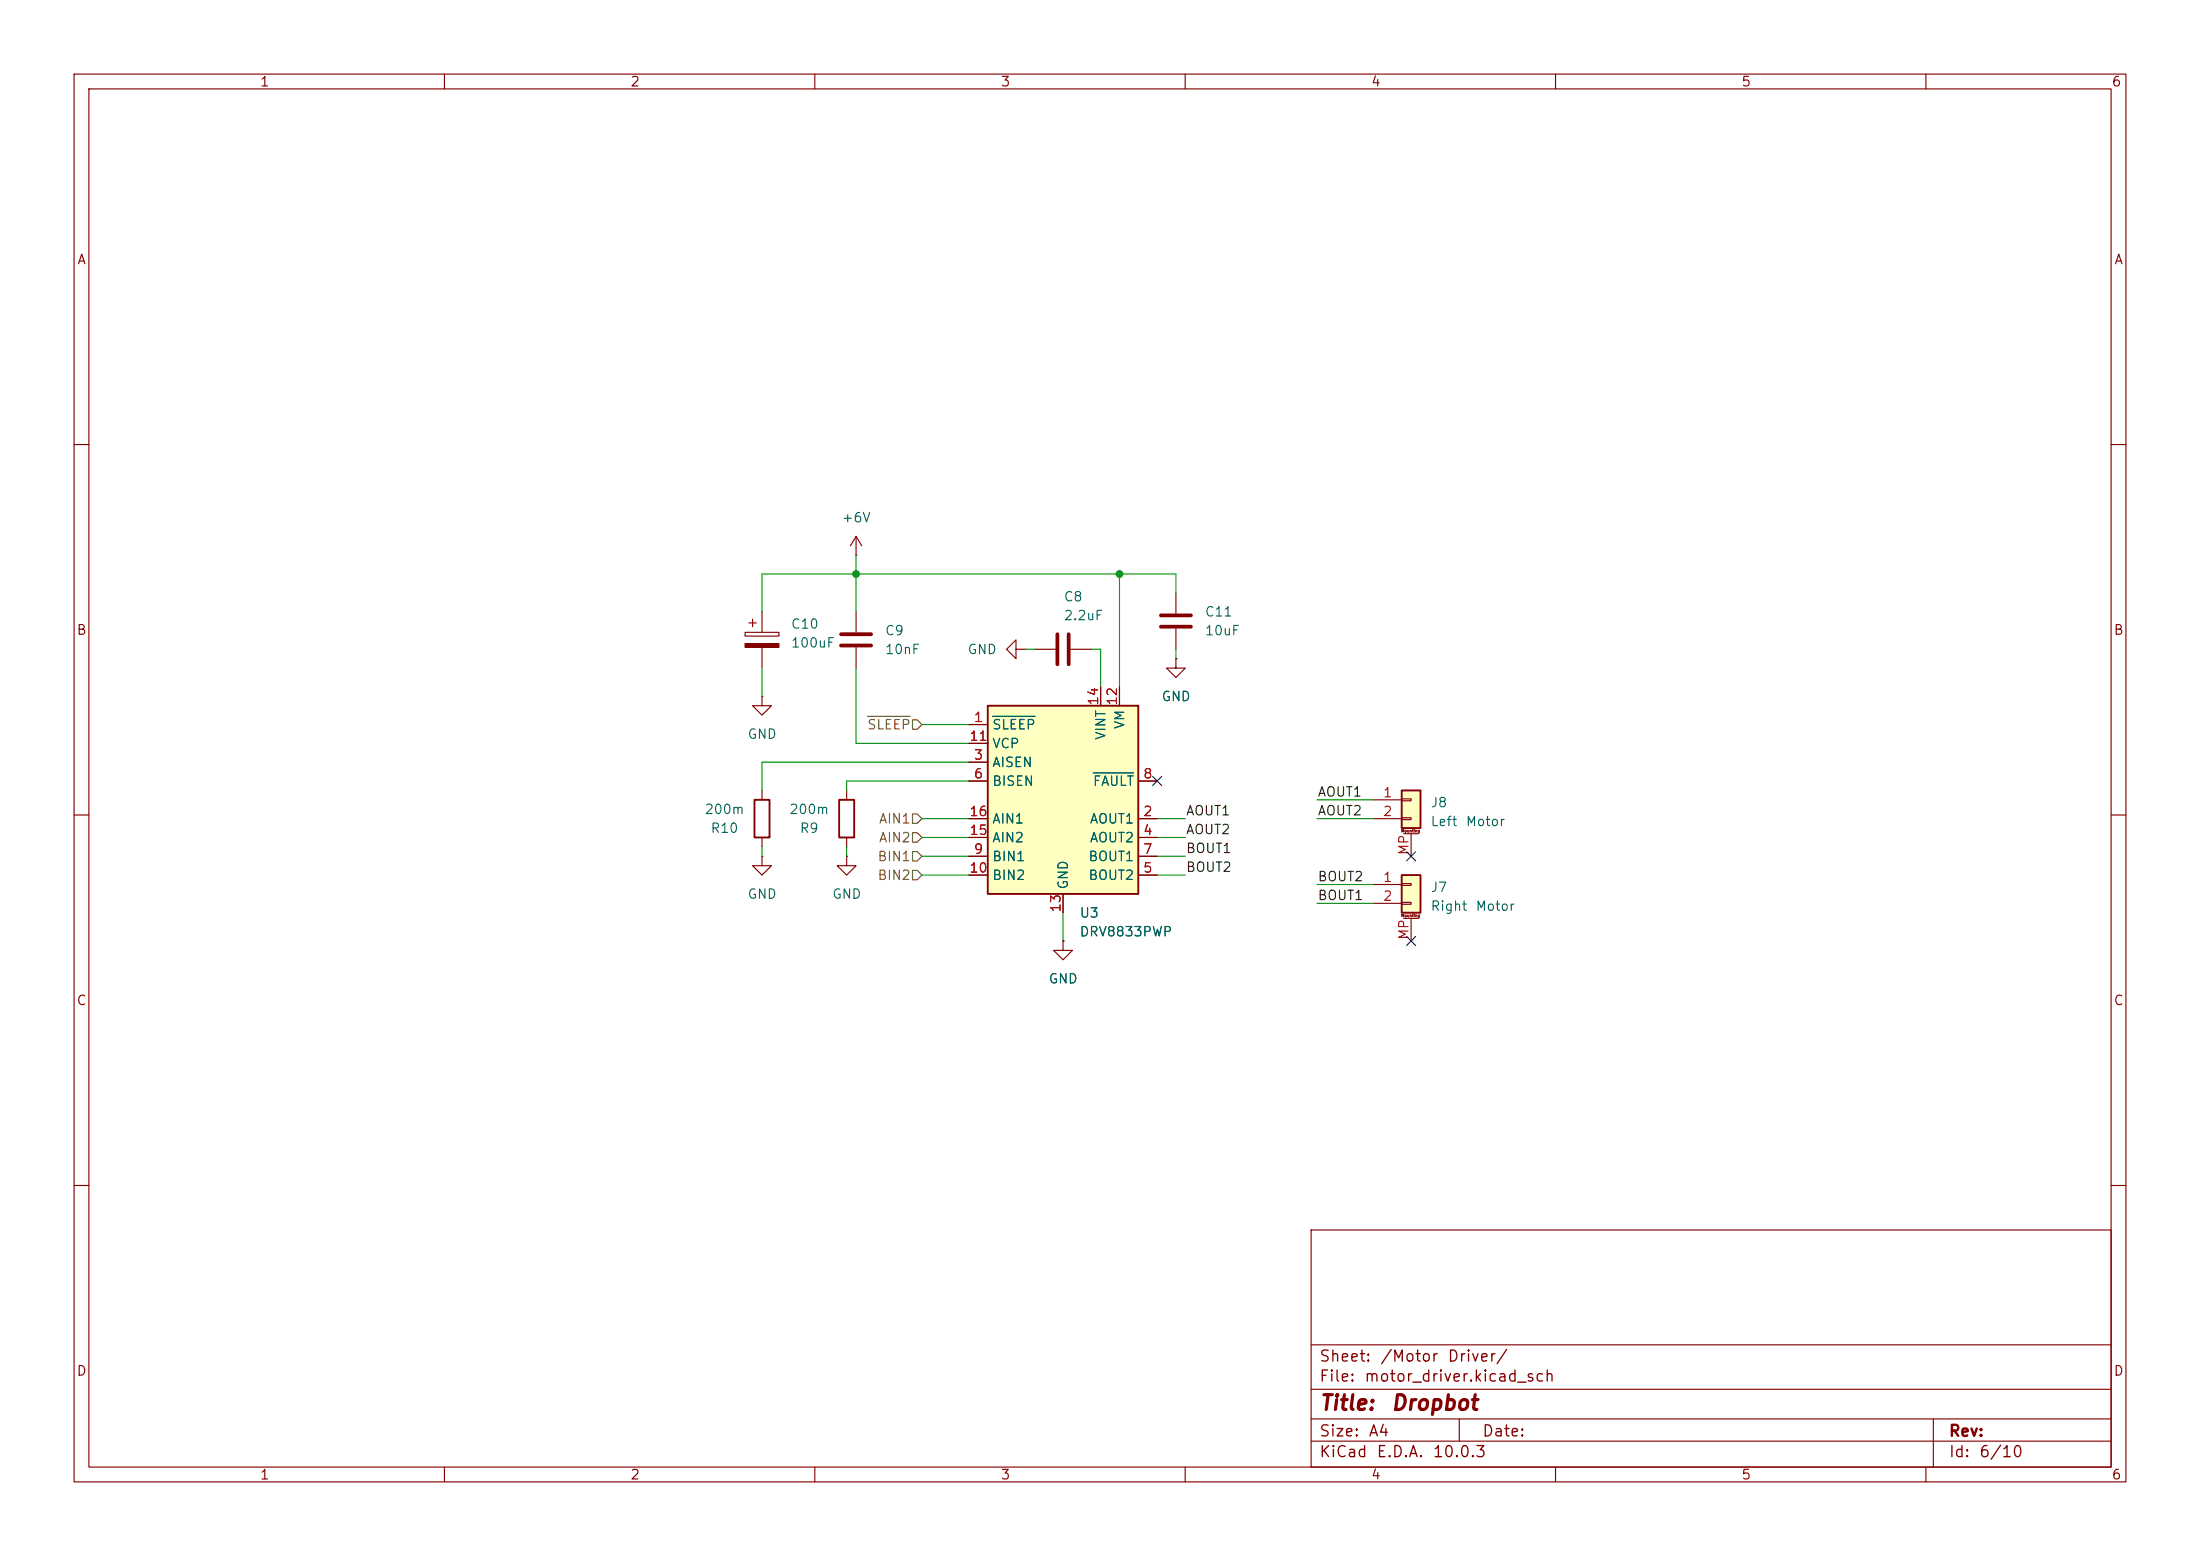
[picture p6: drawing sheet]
(kicad_sch
 (version 20260306)
 (generator "eeschema")
 (generator_version "10.0")
 (paper "A4")
 (title_block
  (title "Dropbot"))
 (lib_symbols
  (symbol "Connector_Generic_MountingPin:Conn_01x02_MountingPin"
   (pin_names
    (offset 1.016) (hide yes)) (exclude_from_sim no) (in_bom yes) (on_board yes)
   (in_pos_files yes)
   (duplicate_pin_numbers_are_jumpers no)
   (property "Reference" "J" (at 0 2.54 0) (show_name no) (do_not_autoplace no) (effects (font (size 1.27 1.27))))
   (property "Value" "Conn_01x02_MountingPin" (at 1.27 -5.08 0) (show_name no) (do_not_autoplace no) (effects (font (size 1.27 1.27)) (justify left)))
   (property "Footprint" "" (at 0 0 0) (show_name no) (do_not_autoplace no) (hide yes) (effects (font (size 1.27 1.27))))
   (property "Datasheet" "" (at 0 0 0) (show_name no) (do_not_autoplace no) (hide yes) (effects (font (size 1.27 1.27))))
   (property "Description" "Generic connectable mounting pin connector, single row, 01x02, script generated (kicad-library-utils/schlib/autogen/connector/)" (at 0 0 0) (show_name no) (do_not_autoplace no) (hide yes) (effects (font (size 1.27 1.27))))
   (symbol "Conn_01x02_MountingPin_1_1"
    (rectangle (start -1.27 1.27) (end 1.27 -3.81) (stroke (width 0.254) (type default)) (fill (type background)))
    (rectangle (start -1.27 0.127) (end 0 -0.127) (stroke (width 0.1524) (type default)) (fill (type none)))
    (rectangle (start -1.27 -2.413) (end 0 -2.667) (stroke (width 0.1524) (type default)) (fill (type none)))
    (polyline (pts (xy -1.016 -4.572) (xy 1.016 -4.572)) (stroke (width 0.1524) (type default)) (fill (type none)))
    (text "Mounting" (at 0 -4.191 0) (effects (font (size 0.381 0.381))))
    (pin passive line (at -5.08 0 0) (length 3.81) (name "Pin_1" (effects (font (size 1.27 1.27)))) (number "1" (effects (font (size 1.27 1.27)))))
    (pin passive line (at -5.08 -2.54 0) (length 3.81) (name "Pin_2" (effects (font (size 1.27 1.27)))) (number "2" (effects (font (size 1.27 1.27)))))
    (pin passive line (at 0 -7.62 90) (length 3.048) (name "MountPin" (effects (font (size 1.27 1.27)))) (number "MP" (effects (font (size 1.27 1.27))))))
   (embedded_fonts no))
  (symbol "Device:C"
   (pin_numbers (hide yes))
   (pin_names
    (offset 0.254)) (exclude_from_sim no) (in_bom yes) (on_board yes)
   (in_pos_files yes)
   (duplicate_pin_numbers_are_jumpers no)
   (property "Reference" "C" (at 0.635 2.54 0) (show_name no) (do_not_autoplace no) (effects (font (size 1.27 1.27)) (justify left)))
   (property "Value" "C" (at 0.635 -2.54 0) (show_name no) (do_not_autoplace no) (effects (font (size 1.27 1.27)) (justify left)))
   (property "Footprint" "" (at 0.9652 -3.81 0) (show_name no) (do_not_autoplace no) (hide yes) (effects (font (size 1.27 1.27))))
   (property "Datasheet" "" (at 0 0 0) (show_name no) (do_not_autoplace no) (hide yes) (effects (font (size 1.27 1.27))))
   (property "Description" "Unpolarized capacitor" (at 0 0 0) (show_name no) (do_not_autoplace no) (hide yes) (effects (font (size 1.27 1.27))))
   (symbol "C_0_1"
    (polyline (pts (xy -2.032 0.762) (xy 2.032 0.762)) (stroke (width 0.508) (type default)) (fill (type none)))
    (polyline (pts (xy -2.032 -0.762) (xy 2.032 -0.762)) (stroke (width 0.508) (type default)) (fill (type none))))
   (symbol "C_1_1"
    (pin passive line (at 0 3.81 270) (length 2.794) (name "" (effects (font (size 1.27 1.27)))) (number "1" (effects (font (size 1.27 1.27)))))
    (pin passive line (at 0 -3.81 90) (length 2.794) (name "" (effects (font (size 1.27 1.27)))) (number "2" (effects (font (size 1.27 1.27))))))
   (embedded_fonts no))
  (symbol "Device:C_Polarized"
   (pin_numbers (hide yes))
   (pin_names
    (offset 0.254)) (exclude_from_sim no) (in_bom yes) (on_board yes)
   (in_pos_files yes)
   (duplicate_pin_numbers_are_jumpers no)
   (property "Reference" "C" (at 0.635 2.54 0) (show_name no) (do_not_autoplace no) (effects (font (size 1.27 1.27)) (justify left)))
   (property "Value" "C_Polarized" (at 0.635 -2.54 0) (show_name no) (do_not_autoplace no) (effects (font (size 1.27 1.27)) (justify left)))
   (property "Footprint" "" (at 0.9652 -3.81 0) (show_name no) (do_not_autoplace no) (hide yes) (effects (font (size 1.27 1.27))))
   (property "Datasheet" "" (at 0 0 0) (show_name no) (do_not_autoplace no) (hide yes) (effects (font (size 1.27 1.27))))
   (property "Description" "Polarized capacitor" (at 0 0 0) (show_name no) (do_not_autoplace no) (hide yes) (effects (font (size 1.27 1.27))))
   (symbol "C_Polarized_0_1"
    (rectangle (start -2.286 0.508) (end 2.286 1.016) (stroke (width 0) (type default)) (fill (type none)))
    (polyline (pts (xy -1.778 2.286) (xy -0.762 2.286)) (stroke (width 0) (type default)) (fill (type none)))
    (polyline (pts (xy -1.27 2.794) (xy -1.27 1.778)) (stroke (width 0) (type default)) (fill (type none)))
    (rectangle (start 2.286 -0.508) (end -2.286 -1.016) (stroke (width 0) (type default)) (fill (type outline))))
   (symbol "C_Polarized_1_1"
    (pin passive line (at 0 3.81 270) (length 2.794) (name "" (effects (font (size 1.27 1.27)))) (number "1" (effects (font (size 1.27 1.27)))))
    (pin passive line (at 0 -3.81 90) (length 2.794) (name "" (effects (font (size 1.27 1.27)))) (number "2" (effects (font (size 1.27 1.27))))))
   (embedded_fonts no))
  (symbol "Device:R"
   (pin_numbers (hide yes))
   (pin_names
    (offset 0)) (exclude_from_sim no) (in_bom yes) (on_board yes)
   (in_pos_files yes)
   (duplicate_pin_numbers_are_jumpers no)
   (property "Reference" "R" (at 2.032 0 90) (show_name no) (do_not_autoplace no) (effects (font (size 1.27 1.27))))
   (property "Value" "R" (at 0 0 90) (show_name no) (do_not_autoplace no) (effects (font (size 1.27 1.27))))
   (property "Footprint" "" (at -1.778 0 90) (show_name no) (do_not_autoplace no) (hide yes) (effects (font (size 1.27 1.27))))
   (property "Datasheet" "" (at 0 0 0) (show_name no) (do_not_autoplace no) (hide yes) (effects (font (size 1.27 1.27))))
   (property "Description" "Resistor" (at 0 0 0) (show_name no) (do_not_autoplace no) (hide yes) (effects (font (size 1.27 1.27))))
   (symbol "R_0_1"
    (rectangle (start -1.016 -2.54) (end 1.016 2.54) (stroke (width 0.254) (type default)) (fill (type none))))
   (symbol "R_1_1"
    (pin passive line (at 0 3.81 270) (length 1.27) (name "" (effects (font (size 1.27 1.27)))) (number "1" (effects (font (size 1.27 1.27)))))
    (pin passive line (at 0 -3.81 90) (length 1.27) (name "" (effects (font (size 1.27 1.27)))) (number "2" (effects (font (size 1.27 1.27))))))
   (embedded_fonts no))
  (symbol "Driver_Motor:DRV8833PWP" (exclude_from_sim no) (in_bom yes) (on_board yes)
   (in_pos_files yes)
   (duplicate_pin_numbers_are_jumpers no)
   (property "Reference" "U" (at -3.81 16.51 0) (show_name no) (do_not_autoplace no) (effects (font (size 1.27 1.27))))
   (property "Value" "DRV8833PWP" (at -3.81 13.97 0) (show_name no) (do_not_autoplace no) (effects (font (size 1.27 1.27))))
   (property "Footprint" "Package_SO:HTSSOP-16-1EP_4.4x5mm_P0.65mm_EP3.4x5mm_Mask2.46x2.31mm_ThermalVias" (at 5.08 -15.24 0) (show_name no) (do_not_autoplace no) (hide yes) (effects (font (size 1.27 1.27)) (justify left)))
   (property "Datasheet" "http://www.ti.com/lit/ds/symlink/drv8833.pdf" (at 5.08 -17.78 0) (show_name no) (do_not_autoplace no) (hide yes) (effects (font (size 1.27 1.27)) (justify left)))
   (property "Description" "Dual H-Bridge Motor Driver, HTSSOP-16" (at 0 0 0) (show_name no) (do_not_autoplace no) (hide yes) (effects (font (size 1.27 1.27))))
   (symbol "DRV8833PWP_0_1"
    (rectangle (start -10.16 12.7) (end 10.16 -12.7) (stroke (width 0.254) (type default)) (fill (type background))))
   (symbol "DRV8833PWP_1_1"
    (pin input line (at -12.7 10.16 0) (length 2.54) (name "~{SLEEP}" (effects (font (size 1.27 1.27)))) (number "1" (effects (font (size 1.27 1.27)))))
    (pin power_out line (at 12.7 -2.54 180) (length 2.54) (name "AOUT1" (effects (font (size 1.27 1.27)))) (number "2" (effects (font (size 1.27 1.27)))))
    (pin bidirectional line (at -12.7 5.08 0) (length 2.54) (name "AISEN" (effects (font (size 1.27 1.27)))) (number "3" (effects (font (size 1.27 1.27)))))
    (pin power_out line (at 12.7 -5.08 180) (length 2.54) (name "AOUT2" (effects (font (size 1.27 1.27)))) (number "4" (effects (font (size 1.27 1.27)))))
    (pin power_out line (at 12.7 -10.16 180) (length 2.54) (name "BOUT2" (effects (font (size 1.27 1.27)))) (number "5" (effects (font (size 1.27 1.27)))))
    (pin bidirectional line (at -12.7 2.54 0) (length 2.54) (name "BISEN" (effects (font (size 1.27 1.27)))) (number "6" (effects (font (size 1.27 1.27)))))
    (pin power_out line (at 12.7 -7.62 180) (length 2.54) (name "BOUT1" (effects (font (size 1.27 1.27)))) (number "7" (effects (font (size 1.27 1.27)))))
    (pin open_collector line (at 12.7 2.54 180) (length 2.54) (name "~{FAULT}" (effects (font (size 1.27 1.27)))) (number "8" (effects (font (size 1.27 1.27)))))
    (pin input line (at -12.7 -7.62 0) (length 2.54) (name "BIN1" (effects (font (size 1.27 1.27)))) (number "9" (effects (font (size 1.27 1.27)))))
    (pin input line (at -12.7 -10.16 0) (length 2.54) (name "BIN2" (effects (font (size 1.27 1.27)))) (number "10" (effects (font (size 1.27 1.27)))))
    (pin bidirectional line (at -12.7 7.62 0) (length 2.54) (name "VCP" (effects (font (size 1.27 1.27)))) (number "11" (effects (font (size 1.27 1.27)))))
    (pin power_in line (at 7.62 15.24 270) (length 2.54) (name "VM" (effects (font (size 1.27 1.27)))) (number "12" (effects (font (size 1.27 1.27)))))
    (pin power_in line (at 0 -15.24 90) (length 2.54) (name "GND" (effects (font (size 1.27 1.27)))) (number "13" (effects (font (size 1.27 1.27)))))
    (pin power_in line (at 5.08 15.24 270) (length 2.54) (name "VINT" (effects (font (size 1.27 1.27)))) (number "14" (effects (font (size 1.27 1.27)))))
    (pin input line (at -12.7 -5.08 0) (length 2.54) (name "AIN2" (effects (font (size 1.27 1.27)))) (number "15" (effects (font (size 1.27 1.27)))))
    (pin input line (at -12.7 -2.54 0) (length 2.54) (name "AIN1" (effects (font (size 1.27 1.27)))) (number "16" (effects (font (size 1.27 1.27)))))
    (pin passive line (at 0 -15.24 90) (length 2.54) (hide yes) (name "GND" (effects (font (size 1.27 1.27)))) (number "17" (effects (font (size 1.27 1.27))))))
   (embedded_fonts no))
  (symbol "power:+6V"
   (power global)
   (pin_numbers (hide yes))
   (pin_names
    (offset 0) (hide yes)) (exclude_from_sim no) (in_bom yes) (on_board yes)
   (in_pos_files yes)
   (duplicate_pin_numbers_are_jumpers no)
   (property "Reference" "#PWR" (at 0 -3.81 0) (show_name no) (do_not_autoplace no) (hide yes) (effects (font (size 1.27 1.27))))
   (property "Value" "+6V" (at 0 3.556 0) (show_name no) (do_not_autoplace no) (effects (font (size 1.27 1.27))))
   (property "Footprint" "" (at 0 0 0) (show_name no) (do_not_autoplace no) (hide yes) (effects (font (size 1.27 1.27))))
   (property "Datasheet" "" (at 0 0 0) (show_name no) (do_not_autoplace no) (hide yes) (effects (font (size 1.27 1.27))))
   (property "Description" "Power symbol creates a global label with name \"+6V\"" (at 0 0 0) (show_name no) (do_not_autoplace no) (hide yes) (effects (font (size 1.27 1.27))))
   (symbol "+6V_0_1"
    (polyline (pts (xy -0.762 1.27) (xy 0 2.54)) (stroke (width 0) (type default)) (fill (type none)))
    (polyline (pts (xy 0 2.54) (xy 0.762 1.27)) (stroke (width 0) (type default)) (fill (type none)))
    (polyline (pts (xy 0 0) (xy 0 2.54)) (stroke (width 0) (type default)) (fill (type none))))
   (symbol "+6V_1_1"
    (pin power_in line (at 0 0 90) (length 0) (name "" (effects (font (size 1.27 1.27)))) (number "1" (effects (font (size 1.27 1.27))))))
   (embedded_fonts no))
  (symbol "power:GND"
   (power global)
   (pin_numbers (hide yes))
   (pin_names
    (offset 0) (hide yes)) (exclude_from_sim no) (in_bom yes) (on_board yes)
   (in_pos_files yes)
   (duplicate_pin_numbers_are_jumpers no)
   (property "Reference" "#PWR" (at 0 -6.35 0) (show_name no) (do_not_autoplace no) (hide yes) (effects (font (size 1.27 1.27))))
   (property "Value" "GND" (at 0 -3.81 0) (show_name no) (do_not_autoplace no) (effects (font (size 1.27 1.27))))
   (property "Footprint" "" (at 0 0 0) (show_name no) (do_not_autoplace no) (hide yes) (effects (font (size 1.27 1.27))))
   (property "Datasheet" "" (at 0 0 0) (show_name no) (do_not_autoplace no) (hide yes) (effects (font (size 1.27 1.27))))
   (property "Description" "Power symbol creates a global label with name \"GND\" , ground" (at 0 0 0) (show_name no) (do_not_autoplace no) (hide yes) (effects (font (size 1.27 1.27))))
   (symbol "GND_0_1"
    (polyline (pts (xy 0 0) (xy 0 -1.27) (xy 1.27 -1.27) (xy 0 -2.54) (xy -1.27 -1.27) (xy 0 -1.27)) (stroke (width 0) (type default)) (fill (type none))))
   (symbol "GND_1_1"
    (pin power_in line (at 0 0 270) (length 0) (name "" (effects (font (size 1.27 1.27)))) (number "1" (effects (font (size 1.27 1.27))))))
   (embedded_fonts no)))
 (junction
  (at 115.57 77.47)
  (diameter 0)
  (color 0 0 0 0))
 (junction
  (at 151.13 77.47)
  (diameter 0)
  (color 0 0 0 0))
 (no_connect
  (at 156.21 105.41))
 (no_connect
  (at 190.5 115.57))
 (no_connect
  (at 190.5 127))
 (wire
  (pts (xy 124.46 97.79) (xy 130.81 97.79))
  (stroke (width 0) (type default)))
 (wire
  (pts (xy 114.3 105.41) (xy 114.3 106.68))
  (stroke (width 0) (type default)))
 (wire
  (pts (xy 102.87 115.57) (xy 102.87 114.3))
  (stroke (width 0) (type default)))
 (wire
  (pts (xy 151.13 77.47) (xy 158.75 77.47))
  (stroke (width 0) (type default)))
 (wire
  (pts (xy 138.43 87.63) (xy 139.7 87.63))
  (stroke (width 0) (type default)))
 (wire
  (pts (xy 115.57 77.47) (xy 151.13 77.47))
  (stroke (width 0) (type default)))
 (wire
  (pts (xy 158.75 87.63) (xy 158.75 88.9))
  (stroke (width 0) (type default)))
 (wire
  (pts (xy 115.57 74.93) (xy 115.57 77.47))
  (stroke (width 0) (type default)))
 (wire
  (pts (xy 124.46 115.57) (xy 130.81 115.57))
  (stroke (width 0) (type default)))
 (wire
  (pts (xy 160.02 115.57) (xy 156.21 115.57))
  (stroke (width 0) (type default)))
 (wire
  (pts (xy 158.75 77.47) (xy 158.75 80.01))
  (stroke (width 0) (type default)))
 (wire
  (pts (xy 102.87 90.17) (xy 102.87 93.98))
  (stroke (width 0) (type default)))
 (wire
  (pts (xy 124.46 113.03) (xy 130.81 113.03))
  (stroke (width 0) (type default)))
 (wire
  (pts (xy 156.21 113.03) (xy 160.02 113.03))
  (stroke (width 0) (type default)))
 (wire
  (pts (xy 102.87 77.47) (xy 102.87 82.55))
  (stroke (width 0) (type default)))
 (wire
  (pts (xy 115.57 100.33) (xy 130.81 100.33))
  (stroke (width 0) (type default)))
 (wire
  (pts (xy 156.21 118.11) (xy 160.02 118.11))
  (stroke (width 0) (type default)))
 (wire
  (pts (xy 177.8 110.49) (xy 185.42 110.49))
  (stroke (width 0) (type default)))
 (wire
  (pts (xy 114.3 105.41) (xy 130.81 105.41))
  (stroke (width 0) (type default)))
 (wire
  (pts (xy 102.87 102.87) (xy 130.81 102.87))
  (stroke (width 0) (type default)))
 (wire
  (pts (xy 114.3 115.57) (xy 114.3 114.3))
  (stroke (width 0) (type default)))
 (wire
  (pts (xy 156.21 110.49) (xy 160.02 110.49))
  (stroke (width 0) (type default)))
 (wire
  (pts (xy 148.59 87.63) (xy 148.59 92.71))
  (stroke (width 0) (type default)))
 (wire
  (pts (xy 115.57 77.47) (xy 115.57 82.55))
  (stroke (width 0) (type default)))
 (wire
  (pts (xy 177.8 119.38) (xy 185.42 119.38))
  (stroke (width 0) (type default)))
 (wire
  (pts (xy 115.57 90.17) (xy 115.57 100.33))
  (stroke (width 0) (type default)))
 (wire
  (pts (xy 177.8 121.92) (xy 185.42 121.92))
  (stroke (width 0) (type default)))
 (wire
  (pts (xy 151.13 77.47) (xy 151.13 92.71))
  (stroke (width 0) (type default)))
 (wire
  (pts (xy 147.32 87.63) (xy 148.59 87.63))
  (stroke (width 0) (type default)))
 (wire
  (pts (xy 143.51 123.19) (xy 143.51 127))
  (stroke (width 0) (type default)))
 (wire
  (pts (xy 124.46 118.11) (xy 130.81 118.11))
  (stroke (width 0) (type default)))
 (wire
  (pts (xy 102.87 77.47) (xy 115.57 77.47))
  (stroke (width 0) (type default)))
 (wire
  (pts (xy 124.46 110.49) (xy 130.81 110.49))
  (stroke (width 0) (type default)))
 (wire
  (pts (xy 102.87 102.87) (xy 102.87 106.68))
  (stroke (width 0) (type default)))
 (wire
  (pts (xy 177.8 107.95) (xy 185.42 107.95))
  (stroke (width 0) (type default)))
 (label "AOUT1"
  (at 177.8 107.95 0)
  (effects (font (size 1.27 1.27)) (justify left bottom)))
 (label "BOUT2"
  (at 177.8 119.38 0)
  (effects (font (size 1.27 1.27)) (justify left bottom)))
 (label "AOUT2"
  (at 177.8 110.49 0)
  (effects (font (size 1.27 1.27)) (justify left bottom)))
 (label "BOUT2"
  (at 160.02 118.11 0)
  (effects (font (size 1.27 1.27)) (justify left bottom)))
 (label "BOUT1"
  (at 177.8 121.92 0)
  (effects (font (size 1.27 1.27)) (justify left bottom)))
 (label "BOUT1"
  (at 160.02 115.57 0)
  (effects (font (size 1.27 1.27)) (justify left bottom)))
 (label "AOUT2"
  (at 160.02 113.03 0)
  (effects (font (size 1.27 1.27)) (justify left bottom)))
 (label "AOUT1"
  (at 160.02 110.49 0)
  (effects (font (size 1.27 1.27)) (justify left bottom)))
 (hierarchical_label "BIN2"
  (shape input)
  (at 124.46 118.11 180)
  (effects (font (size 1.27 1.27)) (justify right)))
 (hierarchical_label "AIN2"
  (shape input)
  (at 124.46 113.03 180)
  (effects (font (size 1.27 1.27)) (justify right)))
 (hierarchical_label "AIN1"
  (shape input)
  (at 124.46 110.49 180)
  (effects (font (size 1.27 1.27)) (justify right)))
 (hierarchical_label "BIN1"
  (shape input)
  (at 124.46 115.57 180)
  (effects (font (size 1.27 1.27)) (justify right)))
 (hierarchical_label "~{SLEEP}"
  (shape input)
  (at 124.46 97.79 180)
  (effects (font (size 1.27 1.27)) (justify right)))
 (symbol
  (lib_id "power:GND")
  (at 114.3 115.57 0)
  (unit 1)
  (body_style 1)
  (exclude_from_sim no)
  (in_bom yes)
  (on_board yes)
  (in_pos_files yes)
  (dnp no)
  (fields_autoplaced yes)
  (property "Reference" "#PWR024" (at 114.3 121.92 0) (hide yes) (show_name no) (do_not_autoplace no) (effects (font (size 1.27 1.27))))
  (property "Value" "GND" (at 114.3 120.65 0) (show_name no) (do_not_autoplace no) (effects (font (size 1.27 1.27))))
  (property "Footprint" "" (at 114.3 115.57 0) (hide yes) (show_name no) (do_not_autoplace no) (effects (font (size 1.27 1.27))))
  (property "Datasheet" "" (at 114.3 115.57 0) (hide yes) (show_name no) (do_not_autoplace no) (effects (font (size 1.27 1.27))))
  (property "Description" "Power symbol creates a global label with name \"GND\" , ground" (at 114.3 115.57 0) (hide yes) (show_name no) (do_not_autoplace no) (effects (font (size 1.27 1.27))))
  (pin "1"))
 (symbol
  (lib_id "Device:C")
  (at 158.75 83.82 0)
  (unit 1)
  (body_style 1)
  (exclude_from_sim no)
  (in_bom yes)
  (on_board yes)
  (in_pos_files yes)
  (dnp no)
  (fields_autoplaced yes)
  (property "Reference" "C11" (at 162.56 82.5499 0) (show_name no) (do_not_autoplace no) (effects (font (size 1.27 1.27)) (justify left)))
  (property "Value" "10uF" (at 162.56 85.0899 0) (show_name no) (do_not_autoplace no) (effects (font (size 1.27 1.27)) (justify left)))
  (property "Footprint" "Capacitor_SMD:C_0805_2012Metric" (at 159.7152 87.63 0) (hide yes) (show_name no) (do_not_autoplace no) (effects (font (size 1.27 1.27))))
  (property "Datasheet" "https://datasheet.lcsc.com/datasheet/pdf/7bcffd7e105d4d878e7542545928cdd2.pdf?productCode=C84416" (at 158.75 83.82 0) (hide yes) (show_name no) (do_not_autoplace no) (effects (font (size 1.27 1.27))))
  (property "Description" "Unpolarized capacitor" (at 158.75 83.82 0) (hide yes) (show_name no) (do_not_autoplace no) (effects (font (size 1.27 1.27))))
  (property "Manufacturer" "Generic" (at 0 0 0) (hide yes) (show_name no) (do_not_autoplace no) (effects (font (size 1.27 1.27))))
  (property "MPN" "GPC0805106" (at 0 0 0) (hide yes) (show_name no) (do_not_autoplace no) (effects (font (size 1.27 1.27))))
  (property "LCSC" "C84416" (at 0 0 0) (hide yes) (show_name no) (do_not_autoplace no) (effects (font (size 1.27 1.27))))
  (pin "1")
  (pin "2"))
 (symbol
  (lib_id "power:GND")
  (at 102.87 93.98 0)
  (unit 1)
  (body_style 1)
  (exclude_from_sim no)
  (in_bom yes)
  (on_board yes)
  (in_pos_files yes)
  (dnp no)
  (fields_autoplaced yes)
  (property "Reference" "#PWR026" (at 102.87 100.33 0) (hide yes) (show_name no) (do_not_autoplace no) (effects (font (size 1.27 1.27))))
  (property "Value" "GND" (at 102.87 99.06 0) (show_name no) (do_not_autoplace no) (effects (font (size 1.27 1.27))))
  (property "Footprint" "" (at 102.87 93.98 0) (hide yes) (show_name no) (do_not_autoplace no) (effects (font (size 1.27 1.27))))
  (property "Datasheet" "" (at 102.87 93.98 0) (hide yes) (show_name no) (do_not_autoplace no) (effects (font (size 1.27 1.27))))
  (property "Description" "Power symbol creates a global label with name \"GND\" , ground" (at 102.87 93.98 0) (hide yes) (show_name no) (do_not_autoplace no) (effects (font (size 1.27 1.27))))
  (pin "1"))
 (symbol
  (lib_id "Device:C_Polarized")
  (at 102.87 86.36 0)
  (unit 1)
  (body_style 1)
  (exclude_from_sim no)
  (in_bom yes)
  (on_board yes)
  (in_pos_files yes)
  (dnp no)
  (fields_autoplaced yes)
  (property "Reference" "C10" (at 106.68 84.2009 0) (show_name no) (do_not_autoplace no) (effects (font (size 1.27 1.27)) (justify left)))
  (property "Value" "100uF" (at 106.68 86.7409 0) (show_name no) (do_not_autoplace no) (effects (font (size 1.27 1.27)) (justify left)))
  (property "Footprint" "Capacitor_SMD:CP_Elec_6.3x5.4" (at 103.8352 90.17 0) (hide yes) (show_name no) (do_not_autoplace no) (effects (font (size 1.27 1.27))))
  (property "Datasheet" "https://datasheet.lcsc.com/datasheet/pdf/8c49e8bd16b39be69adf5fe39a667c1c.pdf?productCode=C2887276" (at 102.87 86.36 0) (hide yes) (show_name no) (do_not_autoplace no) (effects (font (size 1.27 1.27))))
  (property "Description" "Polarized capacitor" (at 102.87 86.36 0) (hide yes) (show_name no) (do_not_autoplace no) (effects (font (size 1.27 1.27))))
  (property "Manufacturer" "Panasonic" (at 0 0 0) (hide yes) (show_name no) (do_not_autoplace no) (effects (font (size 1.27 1.27))))
  (property "MPN" "EEE-1CA101SP" (at 0 0 0) (hide yes) (show_name no) (do_not_autoplace no) (effects (font (size 1.27 1.27))))
  (property "LCSC" "C2887276" (at 0 0 0) (hide yes) (show_name no) (do_not_autoplace no) (effects (font (size 1.27 1.27))))
  (pin "1")
  (pin "2"))
 (symbol
  (lib_id "power:GND")
  (at 138.43 87.63 270)
  (unit 1)
  (body_style 1)
  (exclude_from_sim no)
  (in_bom yes)
  (on_board yes)
  (in_pos_files yes)
  (dnp no)
  (fields_autoplaced yes)
  (property "Reference" "#PWR023" (at 132.08 87.63 0) (hide yes) (show_name no) (do_not_autoplace no) (effects (font (size 1.27 1.27))))
  (property "Value" "GND" (at 134.62 87.6299 90) (show_name no) (do_not_autoplace no) (effects (font (size 1.27 1.27)) (justify right)))
  (property "Footprint" "" (at 138.43 87.63 0) (hide yes) (show_name no) (do_not_autoplace no) (effects (font (size 1.27 1.27))))
  (property "Datasheet" "" (at 138.43 87.63 0) (hide yes) (show_name no) (do_not_autoplace no) (effects (font (size 1.27 1.27))))
  (property "Description" "Power symbol creates a global label with name \"GND\" , ground" (at 138.43 87.63 0) (hide yes) (show_name no) (do_not_autoplace no) (effects (font (size 1.27 1.27))))
  (pin "1"))
 (symbol
  (lib_id "Driver_Motor:DRV8833PWP")
  (at 143.51 107.95 0)
  (unit 1)
  (body_style 1)
  (exclude_from_sim no)
  (in_bom yes)
  (on_board yes)
  (in_pos_files yes)
  (dnp no)
  (fields_autoplaced yes)
  (property "Reference" "U3" (at 145.6533 123.19 0) (show_name no) (do_not_autoplace no) (effects (font (size 1.27 1.27)) (justify left)))
  (property "Value" "DRV8833PWP" (at 145.6533 125.73 0) (show_name no) (do_not_autoplace no) (effects (font (size 1.27 1.27)) (justify left)))
  (property "Footprint" "Package_SO:HTSSOP-16-1EP_4.4x5mm_P0.65mm_EP3.4x5mm_Mask2.46x2.31mm_ThermalVias" (at 148.59 123.19 0) (hide yes) (show_name no) (do_not_autoplace no) (effects (font (size 1.27 1.27)) (justify left)))
  (property "Datasheet" "http://www.ti.com/lit/ds/symlink/drv8833.pdf" (at 148.59 125.73 0) (hide yes) (show_name no) (do_not_autoplace no) (effects (font (size 1.27 1.27)) (justify left)))
  (property "Description" "Dual H-Bridge Motor Driver, HTSSOP-16" (at 143.51 107.95 0) (hide yes) (show_name no) (do_not_autoplace no) (effects (font (size 1.27 1.27))))
  (property "Manufacturer" "TI" (at 0 0 0) (hide yes) (show_name no) (do_not_autoplace no) (effects (font (size 1.27 1.27))))
  (property "MPN" "DRV8833PWPR" (at 0 0 0) (hide yes) (show_name no) (do_not_autoplace no) (effects (font (size 1.27 1.27))))
  (property "LCSC" "C50506" (at 0 0 0) (hide yes) (show_name no) (do_not_autoplace no) (effects (font (size 1.27 1.27))))
  (pin "13")
  (pin "17")
  (pin "8")
  (pin "1")
  (pin "14")
  (pin "12")
  (pin "11")
  (pin "5")
  (pin "4")
  (pin "10")
  (pin "15")
  (pin "6")
  (pin "3")
  (pin "2")
  (pin "9")
  (pin "7")
  (pin "16"))
 (symbol
  (lib_id "Device:C")
  (at 115.57 86.36 0)
  (unit 1)
  (body_style 1)
  (exclude_from_sim no)
  (in_bom yes)
  (on_board yes)
  (in_pos_files yes)
  (dnp no)
  (fields_autoplaced yes)
  (property "Reference" "C9" (at 119.38 85.0899 0) (show_name no) (do_not_autoplace no) (effects (font (size 1.27 1.27)) (justify left)))
  (property "Value" "10nF" (at 119.38 87.6299 0) (show_name no) (do_not_autoplace no) (effects (font (size 1.27 1.27)) (justify left)))
  (property "Footprint" "Capacitor_SMD:C_0603_1608Metric" (at 116.5352 90.17 0) (hide yes) (show_name no) (do_not_autoplace no) (effects (font (size 1.27 1.27))))
  (property "Datasheet" "https://datasheet.lcsc.com/datasheet/pdf/02336ea48ea44ca18c72517dd3cb7b47.pdf?productCode=C1589" (at 115.57 86.36 0) (hide yes) (show_name no) (do_not_autoplace no) (effects (font (size 1.27 1.27))))
  (property "Description" "Unpolarized capacitor" (at 115.57 86.36 0) (hide yes) (show_name no) (do_not_autoplace no) (effects (font (size 1.27 1.27))))
  (property "Manufacturer" "Generic" (at 0 0 0) (hide yes) (show_name no) (do_not_autoplace no) (effects (font (size 1.27 1.27))))
  (property "MPN" "GPC0603103" (at 0 0 0) (hide yes) (show_name no) (do_not_autoplace no) (effects (font (size 1.27 1.27))))
  (property "LCSC" "C1589" (at 0 0 0) (hide yes) (show_name no) (do_not_autoplace no) (effects (font (size 1.27 1.27))))
  (pin "1")
  (pin "2"))
 (symbol
  (lib_id "Connector_Generic_MountingPin:Conn_01x02_MountingPin")
  (at 190.5 119.38 0)
  (unit 1)
  (body_style 1)
  (exclude_from_sim no)
  (in_bom yes)
  (on_board yes)
  (in_pos_files yes)
  (dnp no)
  (fields_autoplaced yes)
  (property "Reference" "J7" (at 193.04 119.7355 0) (show_name no) (do_not_autoplace no) (effects (font (size 1.27 1.27)) (justify left)))
  (property "Value" "Right Motor" (at 193.04 122.2755 0) (show_name no) (do_not_autoplace no) (effects (font (size 1.27 1.27)) (justify left)))
  (property "Footprint" "Connector_JST:JST_PH_S2B-PH-SM4-TB_1x02-1MP_P2.00mm_Horizontal" (at 190.5 119.38 0) (hide yes) (show_name no) (do_not_autoplace no) (effects (font (size 1.27 1.27))))
  (property "Datasheet" "" (at 190.5 119.38 0) (hide yes) (show_name no) (do_not_autoplace no) (effects (font (size 1.27 1.27))))
  (property "Description" "Generic connectable mounting pin connector, single row, 01x02, script generated (kicad-library-utils/schlib/autogen/connector/)" (at 190.5 119.38 0) (hide yes) (show_name no) (do_not_autoplace no) (effects (font (size 1.27 1.27))))
  (property "LCSC" "C295747" (at 0 0 0) (hide yes) (show_name no) (do_not_autoplace no) (effects (font (size 1.27 1.27))))
  (property "MPN" "S2B-PH-SM4-TB(LF)(SN)" (at 0 0 0) (hide yes) (show_name no) (do_not_autoplace no) (effects (font (size 1.27 1.27))))
  (property "Manufacturer" "JST" (at 0 0 0) (hide yes) (show_name no) (do_not_autoplace no) (effects (font (size 1.27 1.27))))
  (pin "1")
  (pin "2")
  (pin "MP"))
 (symbol
  (lib_id "power:GND")
  (at 102.87 115.57 0)
  (unit 1)
  (body_style 1)
  (exclude_from_sim no)
  (in_bom yes)
  (on_board yes)
  (in_pos_files yes)
  (dnp no)
  (fields_autoplaced yes)
  (property "Reference" "#PWR025" (at 102.87 121.92 0) (hide yes) (show_name no) (do_not_autoplace no) (effects (font (size 1.27 1.27))))
  (property "Value" "GND" (at 102.87 120.65 0) (show_name no) (do_not_autoplace no) (effects (font (size 1.27 1.27))))
  (property "Footprint" "" (at 102.87 115.57 0) (hide yes) (show_name no) (do_not_autoplace no) (effects (font (size 1.27 1.27))))
  (property "Datasheet" "" (at 102.87 115.57 0) (hide yes) (show_name no) (do_not_autoplace no) (effects (font (size 1.27 1.27))))
  (property "Description" "Power symbol creates a global label with name \"GND\" , ground" (at 102.87 115.57 0) (hide yes) (show_name no) (do_not_autoplace no) (effects (font (size 1.27 1.27))))
  (pin "1"))
 (symbol
  (lib_id "power:GND")
  (at 143.51 127 0)
  (unit 1)
  (body_style 1)
  (exclude_from_sim no)
  (in_bom yes)
  (on_board yes)
  (in_pos_files yes)
  (dnp no)
  (fields_autoplaced yes)
  (property "Reference" "#PWR022" (at 143.51 133.35 0) (hide yes) (show_name no) (do_not_autoplace no) (effects (font (size 1.27 1.27))))
  (property "Value" "GND" (at 143.51 132.08 0) (show_name no) (do_not_autoplace no) (effects (font (size 1.27 1.27))))
  (property "Footprint" "" (at 143.51 127 0) (hide yes) (show_name no) (do_not_autoplace no) (effects (font (size 1.27 1.27))))
  (property "Datasheet" "" (at 143.51 127 0) (hide yes) (show_name no) (do_not_autoplace no) (effects (font (size 1.27 1.27))))
  (property "Description" "Power symbol creates a global label with name \"GND\" , ground" (at 143.51 127 0) (hide yes) (show_name no) (do_not_autoplace no) (effects (font (size 1.27 1.27))))
  (pin "1"))
 (symbol
  (lib_id "power:GND")
  (at 158.75 88.9 0)
  (unit 1)
  (body_style 1)
  (exclude_from_sim no)
  (in_bom yes)
  (on_board yes)
  (in_pos_files yes)
  (dnp no)
  (fields_autoplaced yes)
  (property "Reference" "#PWR027" (at 158.75 95.25 0) (hide yes) (show_name no) (do_not_autoplace no) (effects (font (size 1.27 1.27))))
  (property "Value" "GND" (at 158.75 93.98 0) (show_name no) (do_not_autoplace no) (effects (font (size 1.27 1.27))))
  (property "Footprint" "" (at 158.75 88.9 0) (hide yes) (show_name no) (do_not_autoplace no) (effects (font (size 1.27 1.27))))
  (property "Datasheet" "" (at 158.75 88.9 0) (hide yes) (show_name no) (do_not_autoplace no) (effects (font (size 1.27 1.27))))
  (property "Description" "Power symbol creates a global label with name \"GND\" , ground" (at 158.75 88.9 0) (hide yes) (show_name no) (do_not_autoplace no) (effects (font (size 1.27 1.27))))
  (pin "1"))
 (symbol
  (lib_id "Device:R")
  (at 114.3 110.49 180)
  (unit 1)
  (body_style 1)
  (exclude_from_sim no)
  (in_bom yes)
  (on_board yes)
  (in_pos_files yes)
  (dnp no)
  (property "Reference" "R9" (at 109.22 111.76 0) (show_name no) (do_not_autoplace no) (effects (font (size 1.27 1.27))))
  (property "Value" "200m" (at 109.22 109.22 0) (show_name no) (do_not_autoplace no) (effects (font (size 1.27 1.27))))
  (property "Footprint" "Resistor_SMD:R_1206_3216Metric" (at 116.078 110.49 90) (hide yes) (show_name no) (do_not_autoplace no) (effects (font (size 1.27 1.27))))
  (property "Datasheet" "https://datasheet.lcsc.com/datasheet/pdf/d24f9498a378892db8b98c9d196cf45b.pdf?productCode=C309533" (at 114.3 110.49 0) (hide yes) (show_name no) (do_not_autoplace no) (effects (font (size 1.27 1.27))))
  (property "Description" "Resistor" (at 114.3 110.49 0) (hide yes) (show_name no) (do_not_autoplace no) (effects (font (size 1.27 1.27))))
  (property "Manufacturer" "Panasonic" (at 0 0 0) (hide yes) (show_name no) (do_not_autoplace no) (effects (font (size 1.27 1.27))))
  (property "MPN" "ERJ-8BWFR200V" (at 0 0 0) (hide yes) (show_name no) (do_not_autoplace no) (effects (font (size 1.27 1.27))))
  (property "LCSC" "C5127778" (at 0 0 0) (hide yes) (show_name no) (do_not_autoplace no) (effects (font (size 1.27 1.27))))
  (pin "2")
  (pin "1"))
 (symbol
  (lib_id "Connector_Generic_MountingPin:Conn_01x02_MountingPin")
  (at 190.5 107.95 0)
  (unit 1)
  (body_style 1)
  (exclude_from_sim no)
  (in_bom yes)
  (on_board yes)
  (in_pos_files yes)
  (dnp no)
  (fields_autoplaced yes)
  (property "Reference" "J8" (at 193.04 108.3055 0) (show_name no) (do_not_autoplace no) (effects (font (size 1.27 1.27)) (justify left)))
  (property "Value" "Left Motor" (at 193.04 110.8455 0) (show_name no) (do_not_autoplace no) (effects (font (size 1.27 1.27)) (justify left)))
  (property "Footprint" "Connector_JST:JST_PH_S2B-PH-SM4-TB_1x02-1MP_P2.00mm_Horizontal" (at 190.5 107.95 0) (hide yes) (show_name no) (do_not_autoplace no) (effects (font (size 1.27 1.27))))
  (property "Datasheet" "" (at 190.5 107.95 0) (hide yes) (show_name no) (do_not_autoplace no) (effects (font (size 1.27 1.27))))
  (property "Description" "Generic connectable mounting pin connector, single row, 01x02, script generated (kicad-library-utils/schlib/autogen/connector/)" (at 190.5 107.95 0) (hide yes) (show_name no) (do_not_autoplace no) (effects (font (size 1.27 1.27))))
  (property "LCSC" "C295747" (at 0 0 0) (hide yes) (show_name no) (do_not_autoplace no) (effects (font (size 1.27 1.27))))
  (property "MPN" "S2B-PH-SM4-TB(LF)(SN)" (at 0 0 0) (hide yes) (show_name no) (do_not_autoplace no) (effects (font (size 1.27 1.27))))
  (property "Manufacturer" "JST" (at 0 0 0) (hide yes) (show_name no) (do_not_autoplace no) (effects (font (size 1.27 1.27))))
  (pin "1")
  (pin "2")
  (pin "MP"))
 (symbol
  (lib_id "power:+6V")
  (at 115.57 74.93 0)
  (unit 1)
  (body_style 1)
  (exclude_from_sim no)
  (in_bom yes)
  (on_board yes)
  (in_pos_files yes)
  (dnp no)
  (fields_autoplaced yes)
  (property "Reference" "#PWR021" (at 115.57 78.74 0) (hide yes) (show_name no) (do_not_autoplace no) (effects (font (size 1.27 1.27))))
  (property "Value" "+6V" (at 115.57 69.85 0) (show_name no) (do_not_autoplace no) (effects (font (size 1.27 1.27))))
  (property "Footprint" "" (at 115.57 74.93 0) (hide yes) (show_name no) (do_not_autoplace no) (effects (font (size 1.27 1.27))))
  (property "Datasheet" "" (at 115.57 74.93 0) (hide yes) (show_name no) (do_not_autoplace no) (effects (font (size 1.27 1.27))))
  (property "Description" "Power symbol creates a global label with name \"+6V\"" (at 115.57 74.93 0) (hide yes) (show_name no) (do_not_autoplace no) (effects (font (size 1.27 1.27))))
  (pin "1"))
 (symbol
  (lib_id "Device:R")
  (at 102.87 110.49 180)
  (unit 1)
  (body_style 1)
  (exclude_from_sim no)
  (in_bom yes)
  (on_board yes)
  (in_pos_files yes)
  (dnp no)
  (property "Reference" "R10" (at 97.79 111.76 0) (show_name no) (do_not_autoplace no) (effects (font (size 1.27 1.27))))
  (property "Value" "200m" (at 97.79 109.22 0) (show_name no) (do_not_autoplace no) (effects (font (size 1.27 1.27))))
  (property "Footprint" "Resistor_SMD:R_1206_3216Metric" (at 104.648 110.49 90) (hide yes) (show_name no) (do_not_autoplace no) (effects (font (size 1.27 1.27))))
  (property "Datasheet" "https://datasheet.lcsc.com/datasheet/pdf/d24f9498a378892db8b98c9d196cf45b.pdf?productCode=C309533" (at 102.87 110.49 0) (hide yes) (show_name no) (do_not_autoplace no) (effects (font (size 1.27 1.27))))
  (property "Description" "Resistor" (at 102.87 110.49 0) (hide yes) (show_name no) (do_not_autoplace no) (effects (font (size 1.27 1.27))))
  (property "Manufacturer" "Panasonic" (at 0 0 0) (hide yes) (show_name no) (do_not_autoplace no) (effects (font (size 1.27 1.27))))
  (property "MPN" "ERJ-8BWFR200V" (at 0 0 0) (hide yes) (show_name no) (do_not_autoplace no) (effects (font (size 1.27 1.27))))
  (property "LCSC" "C5127778" (at 0 0 0) (hide yes) (show_name no) (do_not_autoplace no) (effects (font (size 1.27 1.27))))
  (pin "2")
  (pin "1"))
 (symbol
  (lib_id "Device:C")
  (at 143.51 87.63 270)
  (mirror x)
  (unit 1)
  (body_style 1)
  (exclude_from_sim no)
  (in_bom yes)
  (on_board yes)
  (in_pos_files yes)
  (dnp no)
  (property "Reference" "C8" (at 143.51 80.518 90) (show_name no) (do_not_autoplace no) (effects (font (size 1.27 1.27)) (justify left)))
  (property "Value" "2.2uF" (at 143.51 83.058 90) (show_name no) (do_not_autoplace no) (effects (font (size 1.27 1.27)) (justify left)))
  (property "Footprint" "Capacitor_SMD:C_0603_1608Metric" (at 139.7 86.6648 0) (hide yes) (show_name no) (do_not_autoplace no) (effects (font (size 1.27 1.27))))
  (property "Datasheet" "https://datasheet.lcsc.com/datasheet/pdf/02336ea48ea44ca18c72517dd3cb7b47.pdf?productCode=C23630" (at 143.51 87.63 0) (hide yes) (show_name no) (do_not_autoplace no) (effects (font (size 1.27 1.27))))
  (property "Description" "Unpolarized capacitor" (at 143.51 87.63 0) (hide yes) (show_name no) (do_not_autoplace no) (effects (font (size 1.27 1.27))))
  (property "Manufacturer" "Generic" (at 0 0 0) (hide yes) (show_name no) (do_not_autoplace no) (effects (font (size 1.27 1.27))))
  (property "MPN" "GPC0603225" (at 0 0 0) (hide yes) (show_name no) (do_not_autoplace no) (effects (font (size 1.27 1.27))))
  (property "LCSC" "C23630" (at 0 0 0) (hide yes) (show_name no) (do_not_autoplace no) (effects (font (size 1.27 1.27))))
  (pin "2")
  (pin "1")))
